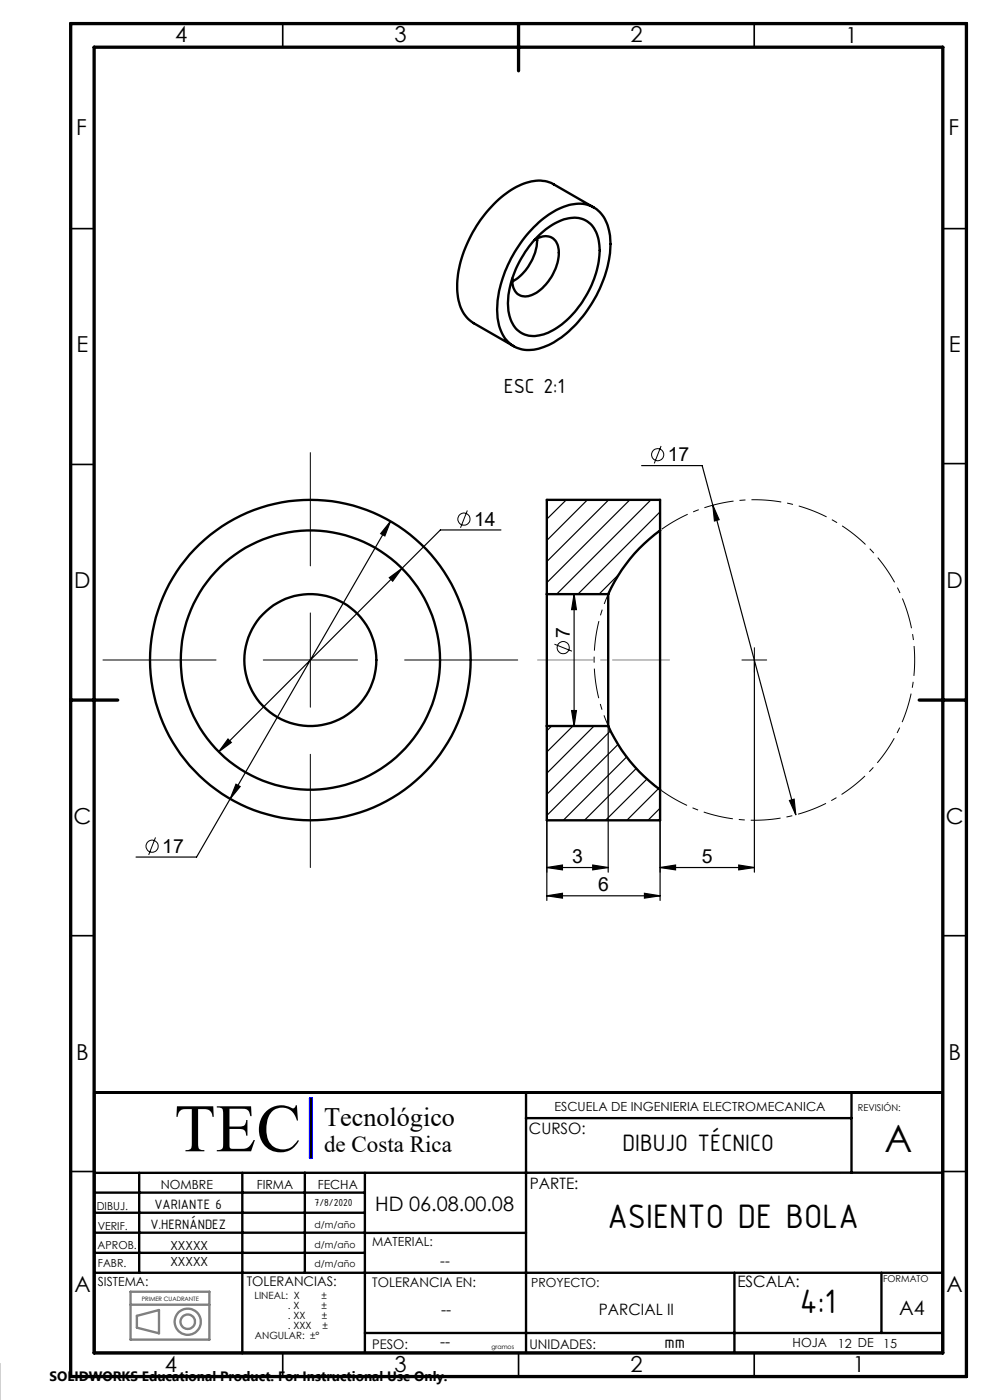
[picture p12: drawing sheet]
<svg xmlns="http://www.w3.org/2000/svg" width="210mm" height="297mm" viewBox="0 0 210 297" stroke-linecap="round" stroke-linejoin="round" font-family="sans-serif">
<g fill="none" stroke="#808080" stroke-width=".5">
<path d="M27.7 276.8h16.7M27.7 274h16.7v10.2h-16.7zM29 279.1l4.7-1.2v5l-4.7-1.2z"/>
<circle cx="39.8" cy="280.4" r="1.53"/>
<circle cx="39.8" cy="280.4" r="2.78"/>
</g>
<g fill="none" stroke="#000" stroke-width=".35">
<path d="M60 5v5M160 5v5M15 48.5h5M200 48.5h5M15 98.5h5M200 98.4h5M15 198.5h5M200 198.5h5M15 248.5h5M200 248.5h5M60 287v5M110 287v5"/>
<path d="M160 287v5"/>
</g>
<g fill="none" stroke="#000" stroke-width=".5">
<path d="M113.2 48.2a14.3 14.3 0 0 1 10-5 6.5 6.5 0 0 1 6 5.7 21.3 21.3 0 0 1-2.7 13.7 23.6 23.6 0 0 1-10.6 10.8 6.9 6.9 0 0 1-8.4-1.2 11.9 11.9 0 0 1-1.7-9.8 27.7 27.7 0 0 1 7.4-14.2zM113.4 50.9a3.1 3.1 0 0 1 4.6 .4 7.6 7.6 0 0 1-.8 7.1 8 8 0 0 1-5.8 4.5 2.85 2.85 0 0 1-2.7-3.1v-.7M113.9 50.3a11.5 11.5 0 0 1 8.4-4.1 5.4 5.4 0 0 1 4.8 5.3 19.4 19.4 0 0 1-4.4 13.6 14.8 14.8 0 0 1-8.3 6.1 5.2 5.2 0 0 1-6.4-4.7 18.3 18.3 0 0 1 3.1-12.5l1.1-1.7zM113.9 50.6a10.8 10.8 0 0 1-5.2 9.1M126 44l-8.5-4.9a7.7 7.7 0 0 0-7.4 .3 25.7 25.7 0 0 0-12 14.7 16.5 16.5 0 0 0-.2 11.6 6.6 6.6 0 0 0 2.6 2.9l8.5 4.8M140 112.5a33.9 33.9 0 0 0-11 13.5M140 112.5v55M140 112.5v-6.5h-24v20M116 126v28M116 126h13M129 126v28M116 154v20h24v-6.5"/>
<path d="M116 154h13M129 154a33.9 33.9 0 0 0 11 13.5M20 231.8h180v55.2h-180zM111.5 237.2h69.1M111.6 231.8v55.2M180.6 231.8v17M20 257.3h57.4M20 253h57.4M29.5 248.8v21.2M51.4 248.8v38.3M64.7 248.8v21.2M77.4 248.8v38.2"/>
<path d="M200 248.8h-180M20 261.5h57.4M20 265.8h57.4M20 270h180M77.4 261.5h34.2M155.8 270v17M187 270v12.8M77.4 282.8h122.6"/>
<circle cx="65.8" cy="140" r="34"/>
<circle cx="65.8" cy="140" r="27.5"/>
<circle cx="65.8" cy="140" r="14"/>
</g>
<path d="M15 5h190v287h-190zM20 10h180v277h-180zM110 5v10M15 148.5h10M195 148.5h10" fill="none" stroke="#000" stroke-width=".7"/>
<path d="M65.8 233v12.6" fill="none" stroke="#00f" stroke-width=".21"/>
<path d="M65.8 233h.3v12.6h-.3z" fill="none" stroke="#00f" stroke-width=".5"/>
<path d="M66 233v12.6" fill="none" stroke="#000" stroke-width=".39"/>
<g fill="none" stroke="#000" stroke-width=".21">
<path d="M65.8 96v24M140.2 94.6l-1.4 3.7M99.1 108.3l-1.4 3.7M65.8 130v20M117.6 136.7l3.7 1.4M160 137.4v5.3M21.8 140h24M55.8 140h20M85.8 140h24M157.4 140h5.2M33 177.7l-1.5 3.7M65.8 160v24"/>
<circle cx="139.5" cy="96.4" r="1.29"/>
<circle cx="98.4" cy="110.1" r="1.29"/>
<circle cx="119.5" cy="137.4" r="1.29"/>
<circle cx="32.3" cy="179.5" r="1.29"/>
</g>
<g fill="none" stroke="#000" stroke-width=".25">
<path d="M136.1 98.8h12.8l19.9 74.1M82.8 110.6l-34 58.9M82.8 110.6l-1.2 3.1-.8-.5zM106.3 112.4h-12.9l-47 47.1M120.1 106l-4.1 4.1M124.6 106l-8.6 8.6M129.1 106l-13.1 13.1M133.6 106l-17.6 17.6M138.1 106l-20 20M140 108.6l-17.4 17.4M140 112.5v78.5M151.2 107.2l1.3 3-.9 .3z"/>
<path d="M82.6 122.6l2.7-2-2 2.7zM116 126v65M121.8 126l.5 3.3h-1.1zM121.8 126v28M131.3 121.8l-4.2 4.2M48.4 156.8l.7 .7-2.7 2zM117 154l-1 1M121.2 150.7h1.1l-.5 3.3zM121.5 154l-5.5 5.5M126 154l-10 10M129 154v31M129.5 155l-13.5 13.5"/>
<path d="M131.1 157.9l-15.1 15.1M160 140v45M48.8 169.5l-7.1 12.3h-12.8M50.1 166.4l.8 .5-2.1 2.6zM132.9 160.6l-13.4 13.4M135 163l-11 11M137.2 165.3l-8.8 8.7M139.7 167.3l-6.7 6.7M140 171.4l-2.6 2.6M167.5 169.8l1-.3 .3 3.4zM116 184l3.3-.5v1zM116 184h13"/>
<path d="M116 190l3.3-.5v1zM116 190h24M125.7 183.5l3.3 .5-3.3 .5zM136.7 189.5l3.3 .5-3.3 .5zM140 184l3.3-.5v1zM140 184h20M156.7 183.5l3.3 .5-3.3 .5z"/>
</g>
<path d="M192.5 130.1a34 34 0 0 0-56.9-13.7 34 34 0 0 0 15.6 56.5 34 34 0 0 0 41.8-41.1l-.5-1.7" fill="none" stroke="#000" stroke-width=".21" stroke-dasharray="6.3 1.3 1.3 1.3" stroke-dashoffset="3" stroke-linecap="butt"/>
<path d="M114 140h28" fill="none" stroke="#808080" stroke-width=".21" stroke-dasharray="15.2 1.3 1.3 1.3" stroke-dashoffset="3.1"/>
<g fill="#000">
<path d="M121.8 126l.5 3.3h-1.1zM121.2 150.7h1.1l-.5 3.3z"/>
<path d="M48.4 156.8l-2 2.7 2.7-2zM82.6 122.6l.7 .7 2-2.7zM82.8 110.6l-2 2.6 .8 .5zM50.1 166.4l-1.3 3.1 2.1-2.6z"/>
<path d="M167.5 169.8l1.3 3.1-.3-3.4zM151.2 107.2l.4 3.3 .9-.3z"/>
<path d="M116 184l3.3-.5v1zM125.7 183.5l3.3 .5-3.3 .5z"/>
<path d="M136.7 189.5l3.3 .5-3.3 .5zM116 190l3.3-.5v1z"/>
<path d="M156.7 183.5l3.3 .5-3.3 .5zM140 184l3.3-.5v1z"/>
</g>
<text font-size="14.4" x="37" y="244.2">TEC</text>
<text font-size="8" x="187.6" y="244.3">A</text>
<g font-size="7.8">
<text x="128.8" y="260.5">ASIENTO DE BOLA</text>
<text x="169.7" y="278.6">4:1</text>
</g>
<text font-size="5.6" x="68.8" y="238.9">Tecnológico</text>
<text font-size="5.4" x="132.1" y="244.1">DIBUJO TÉCNICO</text>
<text font-size="4.9" x="68.8" y="244.5">de Costa Rica</text>
<g font-size="4.7">
<text x="37.1" y="9">4</text>
<text x="83.7" y="9">3</text>
<text x="133.7" y="9">2</text>
<text x="179.3" y="9.2">1</text>
<text x="16.2" y="28.7">F</text>
<text x="201.2" y="28.7">F</text>
<text x="16.2" y="74.8">E</text>
<text x="201.3" y="74.8">E</text>
<text x="106.9" y="83.4">ESC 2:1</text>
<text x="15.8" y="124.8">D</text>
<text x="200.8" y="124.8">D</text>
<text x="15.6" y="174.8">C</text>
<text x="200.6" y="174.8">C</text>
<text x="16.2" y="224.8">B</text>
<text x="201.2" y="224.8">B</text>
<text x="15.8" y="274">A</text>
<text x="200.8" y="274">A</text>
<text x="35" y="291">4</text>
<text x="83.7" y="291">3</text>
<text x="133.7" y="291">2</text>
<text x="180.9" y="291">1</text>
</g>
<g font-size="4.2">
<text x="79.6" y="256.9">HD 06.08.00.08</text>
<text x="190.8" y="278.9">A4</text>
</g>
<g font-size="4.1">
<text x="141.7" y="97.8">17</text>
<text x="100.6" y="111.5">14</text>
<text x="120.9" y="135.2" transform="rotate(-90 120.9 135.2)">7</text>
<text x="34.4" y="180.9">17</text>
<text x="121.4" y="183.1">3</text>
<text x="148.9" y="183.1">5</text>
<text x="126.9" y="189.1">6</text>
</g>
<text font-size="3.9" x="141" y="285.9">mm</text>
<g font-size="3.3">
<text x="112.2" y="240.6">CURSO:</text>
<text x="112.4" y="252.2">PARTE:</text>
<text x="156.4" y="272.9">ESCALA:</text>
<text x="93.5" y="278.9">--</text>
<text x="127" y="278.9">PARCIAL II</text>
<text x="93.4" y="285.8">--</text>
</g>
<text font-size="3.2" x="93.4" y="268.5">--</text>
<g font-size="3.1">
<text x="32.7" y="256.6">VARIANTE 6</text>
<text x="31.9" y="260.7">V.HERNÁNDEZ</text>
</g>
<text font-size="2.9" x="10.5" y="292.9">SOLIDWORKS Educational Product. For Instructional Use Only.</text>
<g font-size="2.8">
<text x="52.3" y="272.9">TOLERANCIAS:</text>
<text x="79" y="273">TOLERANCIA EN:</text>
<text x="79" y="286.1">PESO:</text>
<text x="112.3" y="286.1">UNIDADES:</text>
</g>
<g font-size="2.7">
<text x="117.6" y="235.7">ESCUELA DE INGENIERIA ELECTROMECANICA</text>
<text x="34.1" y="252.2">NOMBRE</text>
<text x="54.5" y="252.2">FIRMA</text>
<text x="67.4" y="252.2">FECHA</text>
<text x="36.1" y="265.1">XXXXX</text>
<text x="36.1" y="268.5">XXXXX</text>
<text x="79" y="264.4">MATERIAL:</text>
<text x="20.8" y="272.8">SISTEMA:</text>
<text x="112.7" y="273">PROYECTO:</text>
<text x="168.1" y="285.8">HOJA</text>
<text x="177.7" y="285.9">12 DE</text>
<text x="187.4" y="285.9">15</text>
</g>
<g font-size="2.3">
<text x="20.5" y="256.7">DIBUJ.</text>
<text x="66.7" y="255.9">7/8/2020</text>
<text x="20.7" y="261">VERIF.</text>
<text x="20.7" y="265">APROB.</text>
<text x="20.8" y="268.8">FABR.</text>
</g>
<g font-size="2.1">
<text x="54" y="275.6">LINEAL: X</text>
<text x="68.2" y="275.6">±</text>
<text x="61.1" y="281.9">. XXX</text>
<text x="61.1" y="279.8">. XX</text>
<text x="61.1" y="277.7">. X</text>
<text x="68.2" y="277.7">±</text>
<text x="68.3" y="279.8">±</text>
<text x="68.4" y="281.9">±</text>
<text x="54.1" y="284">ANGULAR: ±°</text>
</g>
<g font-size="2">
<text x="182" y="235.7">REVISIÓN:</text>
<text x="66.7" y="260.4">d/m/año</text>
<text x="66.7" y="268.8">d/m/año</text>
<text x="66.7" y="264.7">d/m/año</text>
<text x="187.3" y="272">FORMATO</text>
</g>
<g font-size="1.3">
<text x="30.1" y="276">PRIMER CUADRANTE</text>
<text x="104.2" y="286.1">gramos</text>
</g>
</svg>
